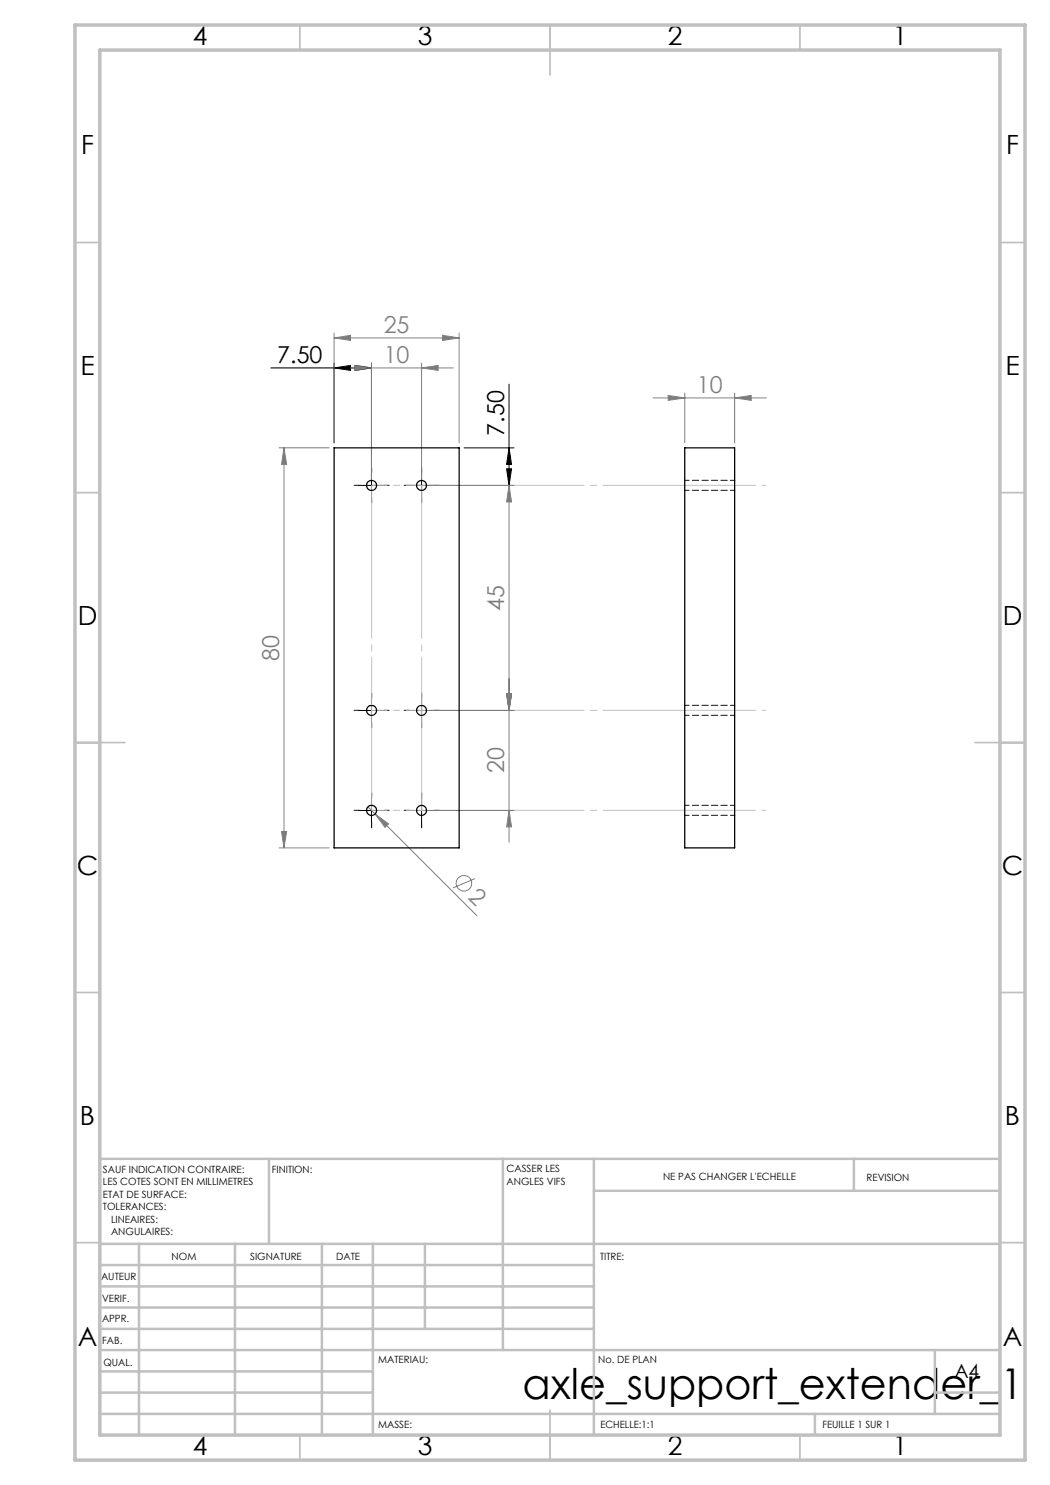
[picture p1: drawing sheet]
<svg xmlns="http://www.w3.org/2000/svg" width="210mm" height="297mm" viewBox="0 0 210 297" stroke-linecap="round" stroke-linejoin="round" font-family="sans-serif">
<g fill="none" stroke="#808080" stroke-width=".2">
<path d="M66.8 67.6l3.3-.5v1zM66.8 66.6v22M66.8 67.6h25M67.9 73.6h22.8M71 73.1l3.3 .5-3.3 .5zM74.3 72.6v23.5M84.3 73.6l3.3-.5v1zM84.3 72.6v23.5M88.5 67.1l3.3 .5-3.3 .5zM91.8 66.6v22M130.6 79.6h22.7M133.6 79.1l3.3 .5-3.3 .5z"/>
<path d="M136.9 78.6v10M146.9 79.6l3.3-.5v1zM146.9 78.6v10M55.8 89.6h10M56.8 89.6l.5 3.3h-1zM56.8 89.6v80M85.3 97.1h17.5M101.8 97.1v71.3M101.8 97.1l.5 3.3h-1zM101.3 138.8h1l-.5 3.3zM85.3 142.1h17.5M55.8 169.6h10"/>
<path d="M56.3 166.3h1l-.5 3.3zM73.6 161.4l1.4 1.4M75 162.8l2.7 2-.7 .7zM75 162.8l20.4 20.4M85.3 162.1h17.5M95 175.7l-4.4 1.9M101.8 162.1l.5 3.3h-1z"/>
<circle cx="92.8" cy="176.7" r="1.55"/>
</g>
<g fill="none" stroke="#000" stroke-width=".2">
<path d="M54.2 73.6h20.1M66.8 73.6l3.3-.5v1zM66.8 72.6v16M71 73.1l3.3 .5-3.3 .5zM74.3 72.6v27M101.8 76.8v20.3M71.8 97.1h5M81.8 97.1h5M84.3 94.6v5M92.8 89.6h10M101.3 93.8h1l-.5 3.3zM101.8 89.6l.5 3.3h-1z"/>
<path d="M74.3 139.6v5M84.3 139.6v5M71.8 142.1h5M74.3 159.6v5M81.8 142.1h5M84.3 159.6v5M71.8 162.1h5M81.8 162.1h5"/>
</g>
<g fill="none" stroke="#000" stroke-width=".2" stroke-dasharray="30.5 1.3 1.3 1.3">
<path d="M71.8 97.1h-1M74.3 94.6v-1M74.3 99.6v1M76.8 97.1h1M81.8 97.1h-1M84.3 94.6v-1M84.3 99.6v1M86.8 97.1h1M74.3 139.6v-1M84.3 139.6v-1M71.8 142.1h-1M74.3 144.6v1"/>
<path d="M74.3 159.6v-1M76.8 142.1h1M81.8 142.1h-1M84.3 159.6v-1M84.3 144.6v1M86.8 142.1h1M71.8 162.1h-1M74.3 164.6v1M76.8 162.1h1M81.8 162.1h-1M84.3 164.6v1M86.8 162.1h1"/>
</g>
<path d="M74.3 97.1v65M84.3 97.1v65" fill="none" stroke="#c0c0c0" stroke-width=".2" stroke-dasharray="30.5 1.3 1.3 1.3" stroke-dashoffset="-.1"/>
<path d="M74.3 97.1h10M74.3 142.1h10M74.3 162.1h10" fill="none" stroke="#c0c0c0" stroke-width=".2" stroke-dasharray="30.5 1.3 1.3 1.3" stroke-dashoffset="27.4"/>
<path d="M84.3 97.1h68.8M84.3 142.1h68.8M84.3 162.1h68.8" fill="none" stroke="#c0c0c0" stroke-width=".2" stroke-dasharray="30.5 1.3 1.3 1.3" stroke-dashoffset="-2"/>
<g fill="none" stroke="#c0c0c0" stroke-width=".35">
<path d="M60 5v5M110 5v10M160 5v5M15 48.5h5M200 48.5h5M15 98.5h5M200 98.5h5M15 148.5h10M195 148.5h10M15 198.5h5M200 198.5h5M15 248.5h5"/>
<path d="M200 248.5h5M60 287v5M110 282v10M160 287v5"/>
</g>
<g fill="none" stroke="#c0c0c0" stroke-width=".5">
<path d="M53.8 231.8v17M100.6 231.8v38.2M118.8 231.8v55.2M118.8 238.2h81.2M170.8 231.8v6.4M200 231.8h-180v55.2M20 248.8h180M20 257.3h98.8M20 253h98.8M27.8 248.8v38.2M47 248.8v38.2M64.4 248.8v38.2"/>
<path d="M74.6 248.8v38.2M85 248.8v17M20 265.8h98.8M20 261.5h98.8M20 278.5h54.6M20 274.3h54.6M20 270h180M187 278.5h13M187 270v12.8M20 282.8h180M163 282.8v4.2"/>
</g>
<path d="M15 5h190v287h-190zM20 10h180v277h-180z" fill="none" stroke="#c0c0c0" stroke-width=".7"/>
<g fill="#000">
<path d="M71 73.1l3.3 .5-3.3 .5zM66.8 73.6l3.3-.5v1z"/>
<path d="M101.3 93.8h1l-.5 3.3zM101.8 89.6l.5 3.3h-1z"/>
</g>
<g fill="#808080">
<path d="M75 162.8l2.7 2-.7 .7z"/>
<path d="M88.5 67.1l3.3 .5-3.3 .5zM66.8 67.6l3.3-.5v1z"/>
<path d="M133.6 79.1l3.3 .5-3.3 .5zM146.9 79.6l3.3-.5v1z"/>
<path d="M84.3 73.6l3.3-.5v1zM71 73.1l3.3 .5-3.3 .5z"/>
<path d="M101.3 138.8h1l-.5 3.3zM101.8 97.1l.5 3.3h-1zM101.8 162.1l.5 3.3h-1zM101.3 138.8h1l-.5 3.3z"/>
<path d="M56.8 89.6l.5 3.3h-1zM56.3 166.3h1l-.5 3.3z"/>
</g>
<g fill="none" stroke="#000" stroke-width=".25">
<path d="M66.8 89.6h25v80h-25zM136.9 89.6h10v80h-10z"/>
<circle cx="74.3" cy="97.1" r="1"/>
<circle cx="84.3" cy="97.1" r=".99"/>
<circle cx="74.3" cy="142.1" r="1.01"/>
<circle cx="84.3" cy="142.1" r="1"/>
<circle cx="74.3" cy="162.1" r="1.01"/>
<circle cx="84.3" cy="162.1" r="1"/>
</g>
<path d="M137 98.1h10M147 96.1h-10M137 143.1h10M147 141.1h-10M137 163.1h10M147 161.1h-10" fill="none" stroke="#000" stroke-width=".2" stroke-dasharray="1.3 .6" stroke-dashoffset=".4"/>
<text font-size="8.5" x="104.5" y="279.7">axle_support_extender_1</text>
<g font-size="5.3">
<text x="38.5" y="9">4</text>
<text x="83.5" y="9">3</text>
<text x="133.6" y="9">2</text>
<text x="178.6" y="9">1</text>
<text x="16.2" y="30.8">F</text>
<text x="201.2" y="30.8">F</text>
<text x="16.1" y="75">E</text>
<text x="201.1" y="75">E</text>
<text x="15.5" y="125">D</text>
<text x="200.5" y="125">D</text>
<text x="15.4" y="175">C</text>
<text x="200.4" y="175">C</text>
<text x="16" y="225">B</text>
<text x="201" y="225">B</text>
<text x="15.5" y="269.3">A</text>
<text x="200.5" y="269.3">A</text>
<text x="38.5" y="291">4</text>
<text x="83.5" y="291">3</text>
<text x="133.6" y="291">2</text>
<text x="178.6" y="291">1</text>
</g>
<g font-size="4.7" fill="#808080">
<text x="76.7" y="66.6">25</text>
<text x="76.7" y="72.6">10</text>
<text x="139.4" y="78.6">10</text>
<text x="100.8" y="122.2" transform="rotate(-90 100.8 122.2)">45</text>
<text x="55.8" y="132.2" transform="rotate(-90 55.8 132.2)">80</text>
<text x="100.8" y="154.7" transform="rotate(-90 100.8 154.7)">20</text>
<text x="93.4" y="179.7" transform="rotate(45 93.4 179.7)">2</text>
</g>
<g font-size="4.7">
<text x="55.5" y="72.6">7.50</text>
<text x="100.8" y="87.1" transform="rotate(-90 100.8 87.1)">7.50</text>
</g>
<text font-size="3.9" x="190.9" y="275.5">A4</text>
<g font-size="2">
<text x="20.6" y="234.6">SAUF INDICATION CONTRAIRE:</text>
<text x="20.6" y="237.1">LES COTES SONT EN MILLIMETRES</text>
<text x="20.6" y="239.6">ETAT DE SURFACE:</text>
<text x="54.4" y="234.6">FINITION:</text>
<text x="101.3" y="234.5">CASSER LES</text>
<text x="101.3" y="237">ANGLES VIFS</text>
<text x="132.6" y="236">NE PAS CHANGER L'ECHELLE</text>
<text x="173.3" y="236.2">REVISION</text>
<text x="20.6" y="242.1">TOLERANCES:</text>
<text x="22.2" y="244.6">LINEAIRES:</text>
<text x="22.2" y="247.1">ANGULAIRES:</text>
<text x="34.3" y="252">NOM</text>
<text x="50" y="251.9">SIGNATURE</text>
<text x="67.2" y="251.9">DATE</text>
<text x="120" y="251.9">TITRE:</text>
<text x="20.2" y="256.1">AUTEUR</text>
<text x="20.4" y="260.3">VERIF.</text>
<text x="20.4" y="264.4">APPR.</text>
<text x="20.5" y="268.8">FAB.</text>
<text x="20.7" y="273.1">QUAL.</text>
<text x="75.7" y="272.5">MATERIAU:</text>
<text x="119.6" y="272.5">No. DE PLAN</text>
<text x="75.6" y="285.5">MASSE:</text>
<text x="120.1" y="285.6">ECHELLE:1:1</text>
<text x="164.5" y="285.6">FEUILLE 1 SUR 1</text>
</g>
</svg>
